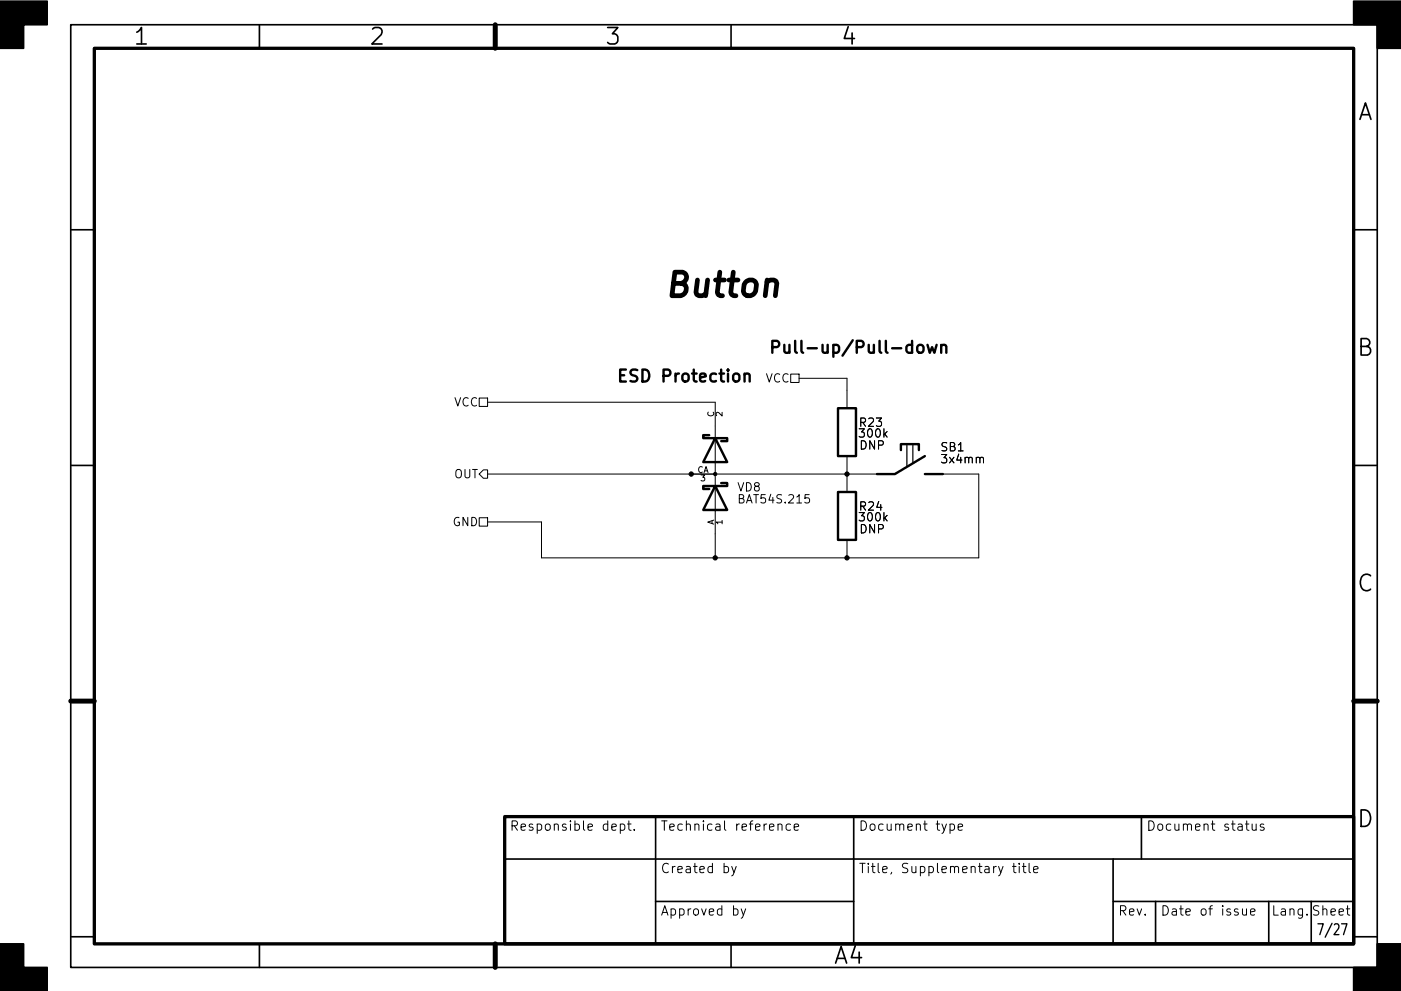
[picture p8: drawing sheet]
<svg xmlns="http://www.w3.org/2000/svg" width="297mm" height="210mm" viewBox="0 0 297 210" stroke-linecap="round" stroke-linejoin="round" font-family="sans-serif">
<g fill="none" stroke="#000" stroke-width=".35">
<path d="M15 5.2h277v200.1h-277zM55 5.2v5M105 5.2v5M155 5.2v5M15 48.7h5M287 48.7h5M15 98.7h5M287 98.7h5M15 148.7h5M287 148.7h5M139 173.3v27M181 173.3v27"/>
<path d="M242 173.3v9M15 198.7h5M107 182.3h180M139 191.3h42M236 191.3h51M236 182.3v18M245 191.3v9M269 191.3v9M278 191.3v9M287 198.7h5M55 200.3v5M105 200.3v5"/>
<path d="M155 200.3v5"/>
</g>
<path d="M20 10.2h267v190.1h-267zM107 173.3h180v27h-180z" fill="none" stroke="#000" stroke-width=".7"/>
<path d="M105 5.2v5M15 148.7h5M287 148.7h5M105 200.3v5" fill="none" stroke="#000" stroke-width="1.1"/>
<path d="M0 .2h10v5h-5v5h-5zM287 .2h10v10h-5v-5h-5zM0 200.3h5v5h5v5h-10zM292 200.3h5v10h-10v-5h5z" fill="#000" stroke="#000" stroke-width=".35"/>
<g fill="none" stroke="#000" stroke-width=".21">
<path d="M167.6 79.4h1.8v1.7h-1.8zM101.6 84.4h1.8v1.8h-1.8zM102.5 99.7h.9v1.8h-.9l-.9-.9zM103.4 85.3h48.2v5M151.6 90.4v28M169.4 80.3h10.2v6.3M179.6 96.8v7.6M101.6 109.8h1.8v1.8h-1.8zM103.4 100.6h82.5M179.6 114.5v3.9M199.9 100.6h7.6v17.8h-92.7v-7.7h-11.4M131.5 174.9l.6-.1 .4 .4v.6l-.2 .3h-.8"/>
<path d="M131.5 174.8v2M133 174.8h.8M133.3 174.2v1.7l.1 .2 .4 .1M134.5 176v.2M164.9 175a.5 .5 0 0 1 .9 .1v1.1M167.6 174.9l-.6-.1-.3 .4v.6l.2 .3h.7M168.4 175.5l.9-.2-.1-.4-.5-.1-.3 .3 .1 1h.7M201.4 174.9l.6-.1 .4 .4v.6l-.2 .3h-.8M203.1 175.5l1-.2-.1-.4-.6-.1-.3 .3 .1 1h.8M264 174.8h.8M264.3 174.2v1.7l.1 .2 .4 .1M265.5 174.8l.1 1.3a.54 .54 0 0 0 .7-.1"/>
<path d="M266.3 174.8v1.4M267.9 174.9l-.4-.1-.3 .3 .1 .3 .6 .2v.5h-.7M155.1 183.8l.5 1.4M156.1 183.8l-.7 1.8-.3 .2M157.1 192.8l.5 1.4M158.1 192.8l-.7 1.8-.3 .2M214.7 183.8h.7M214.9 183.2v1.7l.1 .2 .4 .1M216.1 183.2v.2M216.1 183.8v1.4M216.8 183.8h.7M217 183.2v1.7l.1 .2 .4 .1"/>
<path d="M218.2 183.2v1.7l.3 .3M219.1 184.5l1-.2-.1-.4-.6-.1-.3 .3 .1 1h.8M263.4 192.8l.1 1.3a.54 .54 0 0 0 .8-.1M264.3 192.8v1.4M265.1 193.5l1-.2-.1-.4-.6-.1-.3 .3 .1 1h.8"/>
</g>
<g fill="none" stroke="#000" stroke-width=".51">
<path d="M157.9 79.5a.63 .63 0 0 1 1 .1v1.4M157.9 79.3v1.7M194.6 73.4a.69 .69 0 0 1 .7-.3 .69 .69 0 0 1 .5 .5v.8a.69 .69 0 0 1-.7 .5 .69 .69 0 0 1-.6-.5zM196.6 73.2l.5 1.7 .5-1.3 .5 1.3 .5-1.7M199.6 73.4a.63 .63 0 0 1 1 .1v1.4M199.6 73.2v1.7M150.4 92.3h-1.3v.7h2.5l-2.5 5h5.1l-2.6-5h2.6v.6h-1.3M177.7 86.6h3.8v10.2h-3.8zM191 95.5v-1.3h3.8v1.3M196.1 96.8l-6.4 3.8h-3.8M152.9 102.5h1.3v.6h-2.6l2.6 5.1h-5.1l2.5-5.1h-2.5v.7h1.3M177.7 104.4h3.8v10.1h-3.8z"/>
<path d="M196.1 100.6h3.8"/>
</g>
<path d="M192.3 94.2v4.9M193.5 94.2v4.1" fill="none" stroke="#000" stroke-width=".25"/>
<g fill="#000" stroke="#000" stroke-width=".21">
<circle cx="146.6" cy="100.6" r=".46"/>
<circle cx="151.6" cy="100.6" r=".36"/>
<circle cx="151.6" cy="118.4" r=".46"/>
<circle cx="179.6" cy="100.6" r=".46"/>
<circle cx="179.6" cy="118.4" r=".46"/>
</g>
<text font-size="7" x="140.6" y="63">Button</text>
<g font-size="4.9">
<text x="28.6" y="9.5">1</text>
<text x="78.6" y="9.5">2</text>
<text x="128.6" y="9.5">3</text>
<text x="178.6" y="9.5">4</text>
<text x="287.7" y="25.5">A</text>
<text x="287.7" y="75.5">B</text>
<text x="287.7" y="125.5">C</text>
<text x="287.7" y="175.5">D</text>
<text x="176.9" y="204.5">A4</text>
</g>
<g font-size="3.5">
<text x="162.8" y="75">Pull-up/Pull-down</text>
<text x="130.6" y="81.1">ESD Protection</text>
</g>
<text font-size="3.2" x="280.2" y="198.4">7/27</text>
<g font-size="2.8">
<text x="108" y="176.3">Responsible dept.</text>
<text x="140" y="176.3">Technical reference</text>
<text x="182" y="176.3">Document type</text>
<text x="243" y="176.3">Document status</text>
<text x="140" y="185.3">Created by</text>
<text x="182" y="185.3">Title, Supplementary title</text>
<text x="140" y="194.3">Approved by</text>
<text x="237" y="194.3">Rev.</text>
<text x="246" y="194.3">Date of issue</text>
<text x="269.5" y="194.3">Lang. Sheet</text>
</g>
<g font-size="2.5">
<text x="162.3" y="81.1">VCC</text>
<text x="96.2" y="86.2">VCC</text>
<text x="182.3" y="95.4">DNP</text>
<text x="182.4" y="90.5">R23</text>
<text x="182.4" y="92.8">300k</text>
<text x="199.5" y="95.8">SB1</text>
<text x="96.2" y="101.5">OUT</text>
<text x="199.9" y="98.3">3x4mm</text>
<text x="156.4" y="104.3">VD8</text>
<text x="157" y="106.8">BAT54S.215</text>
<text x="96" y="111.6">GND</text>
<text x="182.3" y="113.2">DNP</text>
<text x="182.4" y="108.3">R24</text>
<text x="182.4" y="110.6">300k</text>
</g>
<g font-size="1.8">
<text x="151.4" y="88.5" transform="rotate(-90 151.4 88.5)">C</text>
<text x="153.2" y="88.3" transform="rotate(-90 153.2 88.3)">2</text>
<text x="147.8" y="100.3">CA</text>
<text x="148.6" y="102.1">3</text>
<text x="151.4" y="111.4" transform="rotate(-90 151.4 111.4)">A</text>
<text x="153.2" y="111.3" transform="rotate(-90 153.2 111.3)">1</text>
</g>
</svg>
